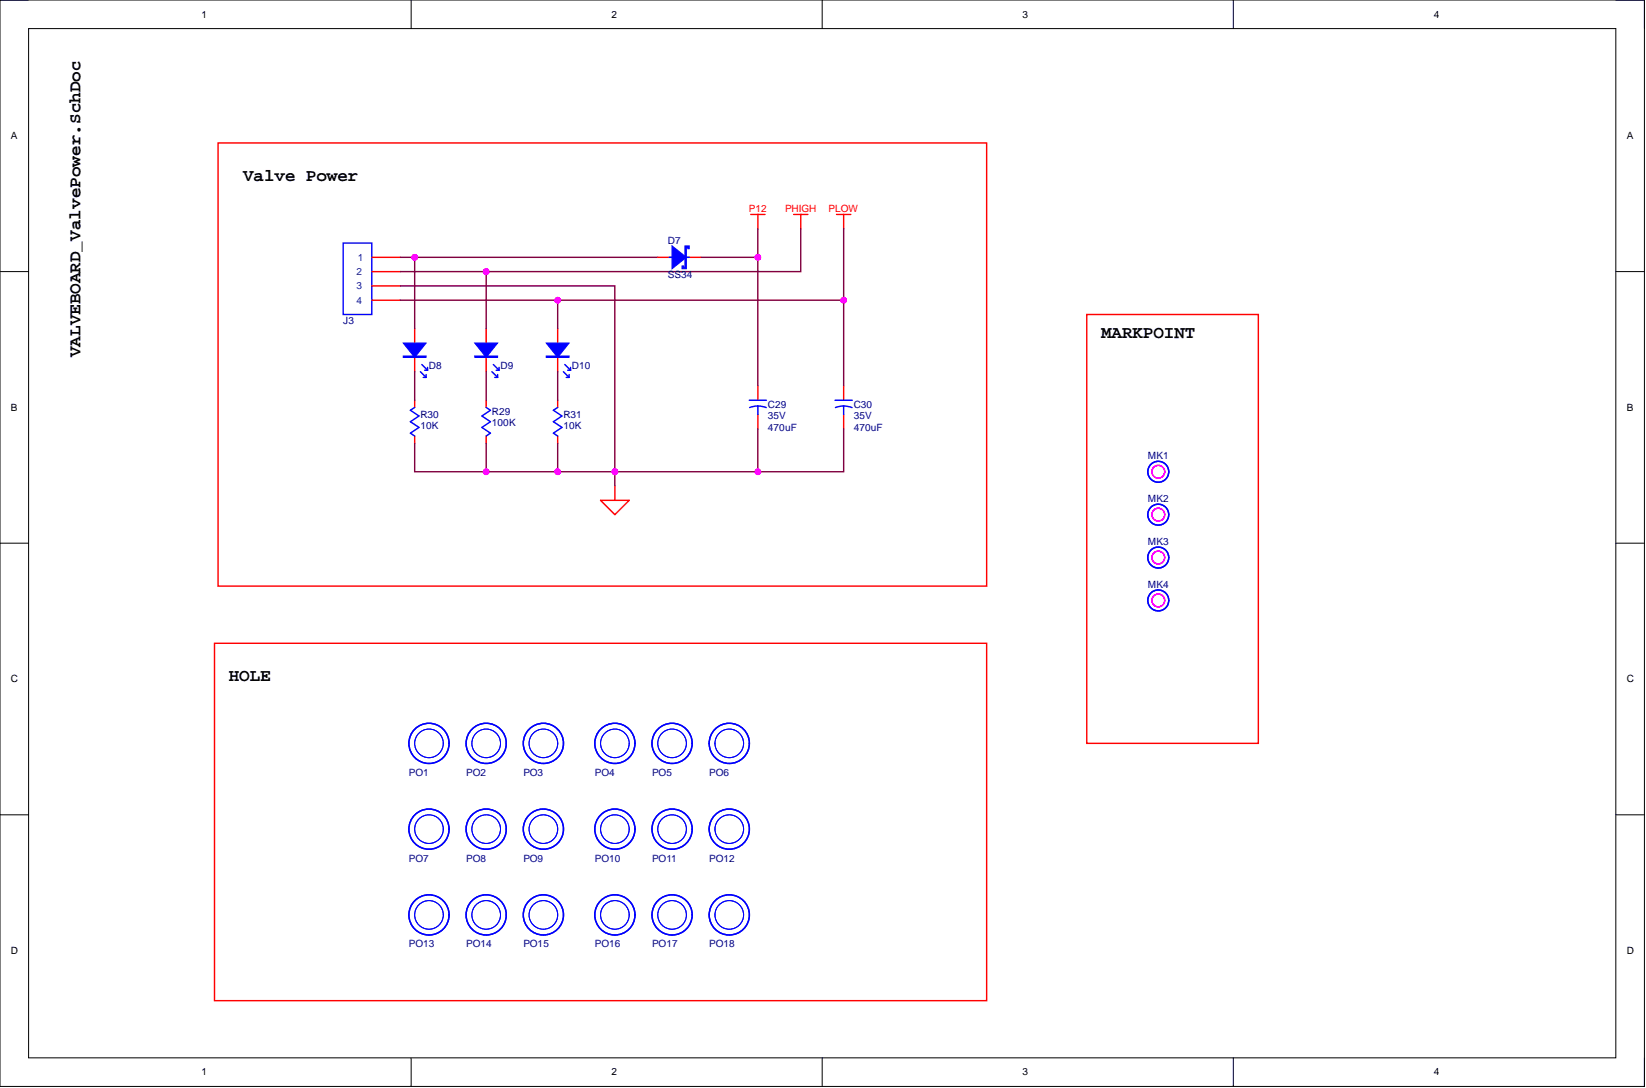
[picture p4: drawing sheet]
<svg xmlns="http://www.w3.org/2000/svg" width="292mm" height="193mm" viewBox="0 0 292 193" stroke-linecap="round" stroke-linejoin="round" font-family="sans-serif">
<g fill="none" stroke="#000" stroke-width=".18">
<path d="M0 0h291.8v192.7h-291.8zM0 0h5.1M5.1 5.1h281.6v182.5h-281.6zM73 0v5.1M145.9 0v5.1M218.9 0v5.1M286.7 0h5.1v5.1M0 48.2h5.1M286.7 48.2h5.1M0 96.3h5.1M286.7 96.3h5.1M0 144.5h5.1"/>
<path d="M286.7 144.5h5.1M73 187.6v5.1M145.9 187.6v5.1M218.9 187.6v5.1M291.8 187.6v5.1"/>
</g>
<g fill="none" stroke="#f00" stroke-width=".25">
<path d="M38.7 25.4h136.4v78.6h-136.4zM133.2 38h2.6M134.5 38v2.6M140.8 38h2.6M142.1 38v2.6M148.4 38h2.6M149.7 38v2.6M66 45.6h5.1M66 48.2h5.1M66 53.2h5.1M66 50.7h5.1M73.6 58.3v2.6"/>
<path d="M73.6 63.4v2.5M106.6 88.7h5.1l-2.6 2.6zM109.1 86.2v2.5"/>
</g>
<path d="M60.9 43.1h5.1v12.7h-5.1z" fill="none" stroke="#00f" stroke-width=".25"/>
<path d="M71.6 60.9h4l-2 2.5z" fill="#00f"/>
<path d="M71.6 60.9h4l-2 2.5zM71.6 63.1h4v.3h-4z" fill="none" stroke="#00f" stroke-width=".18"/>
<path d="M71.6 63.3h4M73.6 72.3l-.8 .5 1.6 1-1.6 1 1.6 1-1.6 1 .8 .5M74.6 65.9l1 1M74.9 64.7l1 1M75.1 66.9h.5M75.4 65.7h.5M75.6 66.4v.5M75.9 65.2v.5" fill="none" stroke="#00f" stroke-width=".25"/>
<path d="M86.3 58.3v2.6M73.6 71v1.3M73.6 77.3v1.3M86.3 63.4v2.5" fill="none" stroke="#f00" stroke-width=".25"/>
<path d="M84.2 60.9h4.1l-2 2.5z" fill="#00f"/>
<path d="M84.2 60.9h4.1l-2 2.5zM84.2 63.1h4.1v.3h-4.1z" fill="none" stroke="#00f" stroke-width=".18"/>
<path d="M84.2 63.3h4.1M87.3 65.9l1 1M87.5 64.7l1.1 1M87.8 66.9h.5M88.1 65.7h.5M88.3 66.4v.5M88.6 65.2v.5" fill="none" stroke="#00f" stroke-width=".25"/>
<path d="M99 58.3v2.6M99 63.4v2.5" fill="none" stroke="#f00" stroke-width=".25"/>
<path d="M96.9 60.9h4.1l-2 2.5z" fill="#00f"/>
<g fill="none" stroke="#00f" stroke-width=".18">
<path d="M96.9 60.9h4.1l-2 2.5zM96.9 63.1h4.1v.3h-4.1z"/>
<circle cx="76.1" cy="131.8" r="2.54"/>
<circle cx="86.3" cy="131.8" r="2.54"/>
<circle cx="96.4" cy="131.8" r="2.54"/>
<circle cx="109.1" cy="131.8" r="2.54"/>
<circle cx="119.3" cy="131.8" r="2.54"/>
<circle cx="129.4" cy="131.8" r="2.54"/>
<circle cx="76.1" cy="147.1" r="2.54"/>
<circle cx="86.3" cy="147.1" r="2.54"/>
<circle cx="96.4" cy="147.1" r="2.54"/>
<circle cx="109.1" cy="147.1" r="2.54"/>
<circle cx="119.3" cy="147.1" r="2.54"/>
<circle cx="129.4" cy="147.1" r="2.54"/>
<circle cx="76.1" cy="162.3" r="2.54"/>
<circle cx="86.3" cy="162.3" r="2.54"/>
<circle cx="96.4" cy="162.3" r="2.54"/>
<circle cx="109.1" cy="162.3" r="2.54"/>
<circle cx="119.3" cy="162.3" r="2.54"/>
<circle cx="129.4" cy="162.3" r="2.54"/>
</g>
<g fill="none" stroke="#00f" stroke-width=".25">
<path d="M86.3 72.3l.7 .5-1.5 1 1.5 1-1.5 1 1.5 1-.7 .5M96.9 63.3h4.1M99 72.3l-.8 .5 1.5 1-1.5 1 1.5 1-1.5 1 .8 .5M100 65.9l1 1M100.2 64.7l1 1M100.5 66.9h.5M100.7 65.7h.5M101 66.4v.5M101.2 65.2v.5M133 71h3M134.5 72l1.5 .3M134.5 72l-1.5 .3"/>
<path d="M134.5 72v1.5M148.2 71h3M149.7 72l1.5 .3M149.7 72l-1.4 .3M149.7 72v1.5"/>
<circle cx="205.5" cy="83.7" r="1.86"/>
<circle cx="205.5" cy="98.9" r="1.86"/>
<circle cx="205.5" cy="91.3" r="1.86"/>
<circle cx="205.5" cy="106.5" r="1.86"/>
<circle cx="76.1" cy="131.8" r="3.6"/>
<circle cx="86.3" cy="131.8" r="3.6"/>
<circle cx="96.4" cy="131.8" r="3.6"/>
<circle cx="109.1" cy="131.8" r="3.6"/>
<circle cx="119.3" cy="131.8" r="3.6"/>
<circle cx="129.4" cy="131.8" r="3.6"/>
<circle cx="76.1" cy="147.1" r="3.6"/>
<circle cx="86.3" cy="147.1" r="3.6"/>
<circle cx="96.4" cy="147.1" r="3.6"/>
<circle cx="109.1" cy="147.1" r="3.6"/>
<circle cx="119.3" cy="147.1" r="3.6"/>
<circle cx="129.4" cy="147.1" r="3.6"/>
<circle cx="76.1" cy="162.3" r="3.6"/>
<circle cx="86.3" cy="162.3" r="3.6"/>
<circle cx="96.4" cy="162.3" r="3.6"/>
<circle cx="109.1" cy="162.3" r="3.6"/>
<circle cx="119.3" cy="162.3" r="3.6"/>
<circle cx="129.4" cy="162.3" r="3.6"/>
</g>
<path d="M192.9 55.8h30.4v76h-30.4zM86.3 71v1.3M86.3 77.3v1.3M99 71v1.3M99 77.3v1.3M134.5 68.5v2.5M134.5 73.5v2.6M149.7 68.5v2.5M149.7 73.5v2.6M38.1 114.1h137v63.4h-137z" fill="none" stroke="#f00" stroke-width=".25"/>
<g fill="none" stroke="#f0f" stroke-width=".25">
<circle cx="205.5" cy="83.7" r="1.14"/>
<circle cx="205.5" cy="91.3" r="1.14"/>
<circle cx="205.5" cy="98.9" r="1.14"/>
<circle cx="205.5" cy="106.5" r="1.14"/>
</g>
<path d="M73.6 65.9v5.1M86.3 65.9v5.1M86.3 78.6v5.1M99 65.9v5.1" fill="none" stroke="#7f003f" stroke-width=".25"/>
<circle cx="86.3" cy="83.7" r=".51" fill="#f0f"/>
<circle cx="86.3" cy="83.7" r=".51" fill="none" stroke="#f0f" stroke-width=".18"/>
<path d="M99 78.6v5.1" fill="none" stroke="#7f003f" stroke-width=".25"/>
<circle cx="99" cy="83.7" r=".51" fill="#f0f"/>
<circle cx="99" cy="83.7" r=".51" fill="none" stroke="#f0f" stroke-width=".18"/>
<path d="M73.6 45.6v12.7" fill="none" stroke="#7f003f" stroke-width=".25"/>
<circle cx="73.6" cy="45.6" r=".51" fill="#f0f"/>
<circle cx="73.6" cy="45.6" r=".51" fill="none" stroke="#f0f" stroke-width=".18"/>
<path d="M86.3 48.2v10.1" fill="none" stroke="#7f003f" stroke-width=".25"/>
<circle cx="86.3" cy="48.2" r=".51" fill="#f0f"/>
<circle cx="86.3" cy="48.2" r=".51" fill="none" stroke="#f0f" stroke-width=".18"/>
<path d="M99 53.2v5.1" fill="none" stroke="#7f003f" stroke-width=".25"/>
<circle cx="99" cy="53.2" r=".51" fill="#f0f"/>
<circle cx="99" cy="53.2" r=".51" fill="none" stroke="#f0f" stroke-width=".18"/>
<path d="M124.3 45.6h10.2" fill="none" stroke="#7f003f" stroke-width=".25"/>
<circle cx="134.5" cy="45.6" r=".51" fill="#f0f"/>
<circle cx="134.5" cy="45.6" r=".51" fill="none" stroke="#f0f" stroke-width=".18"/>
<path d="M134.5 76.1v7.6" fill="none" stroke="#7f003f" stroke-width=".25"/>
<circle cx="134.5" cy="83.7" r=".51" fill="#f0f"/>
<circle cx="134.5" cy="83.7" r=".51" fill="none" stroke="#f0f" stroke-width=".18"/>
<path d="M71.1 53.2h78.6" fill="none" stroke="#7f003f" stroke-width=".25"/>
<circle cx="99" cy="53.2" r=".51" fill="#f0f"/>
<circle cx="99" cy="53.2" r=".51" fill="none" stroke="#f0f" stroke-width=".18"/>
<circle cx="149.7" cy="53.2" r=".51" fill="#f0f"/>
<circle cx="149.7" cy="53.2" r=".51" fill="none" stroke="#f0f" stroke-width=".18"/>
<path d="M71.1 50.7h38v35.5" fill="none" stroke="#7f003f" stroke-width=".25"/>
<circle cx="109.1" cy="83.7" r=".51" fill="#f0f"/>
<circle cx="109.1" cy="83.7" r=".51" fill="none" stroke="#f0f" stroke-width=".18"/>
<path d="M142.1 40.6v7.6h-71" fill="none" stroke="#7f003f" stroke-width=".25"/>
<circle cx="86.3" cy="48.2" r=".51" fill="#f0f"/>
<circle cx="86.3" cy="48.2" r=".51" fill="none" stroke="#f0f" stroke-width=".18"/>
<path d="M71.1 45.6h45.6" fill="none" stroke="#7f003f" stroke-width=".25"/>
<circle cx="73.6" cy="45.6" r=".51" fill="#f0f"/>
<circle cx="73.6" cy="45.6" r=".51" fill="none" stroke="#f0f" stroke-width=".18"/>
<path d="M73.6 78.6v5.1h35.5" fill="none" stroke="#7f003f" stroke-width=".25"/>
<circle cx="86.3" cy="83.7" r=".51" fill="#f0f"/>
<circle cx="86.3" cy="83.7" r=".51" fill="none" stroke="#f0f" stroke-width=".18"/>
<circle cx="99" cy="83.7" r=".51" fill="#f0f"/>
<circle cx="99" cy="83.7" r=".51" fill="none" stroke="#f0f" stroke-width=".18"/>
<circle cx="109.1" cy="83.7" r=".51" fill="#f0f"/>
<circle cx="109.1" cy="83.7" r=".51" fill="none" stroke="#f0f" stroke-width=".18"/>
<path d="M149.7 76.1v7.6h-40.6" fill="none" stroke="#7f003f" stroke-width=".25"/>
<circle cx="109.1" cy="83.7" r=".51" fill="#f0f"/>
<circle cx="109.1" cy="83.7" r=".51" fill="none" stroke="#f0f" stroke-width=".18"/>
<circle cx="134.5" cy="83.7" r=".51" fill="#f0f"/>
<circle cx="134.5" cy="83.7" r=".51" fill="none" stroke="#f0f" stroke-width=".18"/>
<path d="M134.5 40.6v27.9" fill="none" stroke="#7f003f" stroke-width=".25"/>
<circle cx="134.5" cy="45.6" r=".51" fill="#f0f"/>
<circle cx="134.5" cy="45.6" r=".51" fill="none" stroke="#f0f" stroke-width=".18"/>
<path d="M149.7 40.6v27.9" fill="none" stroke="#7f003f" stroke-width=".25"/>
<circle cx="149.7" cy="53.2" r=".51" fill="#f0f"/>
<circle cx="149.7" cy="53.2" r=".51" fill="none" stroke="#f0f" stroke-width=".18"/>
<path d="M116.7 45.6h2.6M121.8 45.6h2.5" fill="none" stroke="#f00" stroke-width=".25"/>
<path d="M118.8 45.6h3.5" fill="none" stroke="#00f" stroke-width=".25"/>
<path d="M119.3 43.6l2.5 2-2.5 2.1z" fill="#00f"/>
<path d="M119.3 43.6l2.5 2-2.5 2.1z" fill="none" stroke="#00f" stroke-width=".18"/>
<path d="M121.5 43.6h.8v.5h-.2v-.2h-.3v3.8h-.8v-.5h.3v.2h.2z" fill-rule="evenodd" fill="#00f"/>
<path d="M121.5 43.6h.8v.5h-.2v-.2h-.3v3.8h-.8v-.5h.3v.2h.2z" fill="none" stroke="#00f" stroke-width=".18"/>
<g font-size="3.1">
<text x="43.1" y="32">Valve Power</text>
<text x="195.4" y="59.9">MARKPOINT</text>
<text x="14.3" y="63.4" transform="rotate(-90 14.3 63.4)">VALVEBOARD_ValvePower.SchDoc</text>
<text x="40.6" y="120.8">HOLE</text>
</g>
<g font-size="1.8">
<text x="35.8" y="3.1">1</text>
<text x="108.5" y="3.1">2</text>
<text x="181.4" y="3.1">3</text>
<text x="254.4" y="3.1">4</text>
<text x="1.9" y="24.7">A</text>
<text x="288.7" y="24.7">A</text>
<text x="1.9" y="72.9">B</text>
<text x="288.7" y="72.9">B</text>
<text x="1.9" y="121">C</text>
<text x="288.7" y="121">C</text>
<text x="1.9" y="169.2">D</text>
<text x="288.7" y="169.2">D</text>
<text x="35.8" y="190.7">1</text>
<text x="108.5" y="190.7">2</text>
<text x="181.4" y="190.7">3</text>
<text x="254.4" y="190.7">4</text>
</g>
<g font-size="1.8" fill="#f00">
<text x="132.9" y="37.6">P12</text>
<text x="139.3" y="37.6">PHIGH</text>
<text x="147" y="37.6">PLOW</text>
</g>
<g font-size="1.8" fill="#003f7f">
<text x="63.5" y="46.2">1</text>
<text x="63.3" y="48.8">2</text>
<text x="63.3" y="53.8">4</text>
<text x="63.3" y="51.3">3</text>
</g>
<g font-size="1.8" fill="#00007f">
<text x="118.5" y="43.2">D7</text>
<text x="87.3" y="73.6">R29</text>
</g>
<g font-size="1.8" fill="#000080">
<text x="118.5" y="49.3">SS34</text>
<text x="60.9" y="57.4">J3</text>
<text x="76.1" y="65.5">D8</text>
<text x="88.8" y="65.5">D9</text>
<text x="101.5" y="65.5">D10</text>
<text x="74.6" y="76.1">10K</text>
<text x="74.6" y="74.1">R30</text>
<text x="87.3" y="75.6">100K</text>
<text x="100" y="76.1">10K</text>
<text x="100" y="74.1">R31</text>
<text x="136.3" y="74.4">35V</text>
<text x="136.3" y="76.4">470uF</text>
<text x="136.3" y="72.3">C29</text>
<text x="151.5" y="74.4">35V</text>
<text x="151.5" y="76.4">470uF</text>
<text x="151.5" y="72.3">C30</text>
<text x="203.7" y="81.4">MK1</text>
<text x="203.7" y="89">MK2</text>
<text x="203.7" y="96.6">MK3</text>
<text x="203.7" y="104.2">MK4</text>
<text x="72.6" y="137.6">PO1</text>
<text x="82.7" y="137.6">PO2</text>
<text x="92.9" y="137.6">PO3</text>
<text x="105.6" y="137.6">PO4</text>
<text x="115.7" y="137.6">PO5</text>
<text x="125.9" y="137.6">PO6</text>
<text x="72.6" y="152.8">PO7</text>
<text x="82.7" y="152.8">PO8</text>
<text x="92.9" y="152.8">PO9</text>
<text x="105.6" y="152.8">PO10</text>
<text x="115.7" y="152.8">PO11</text>
<text x="125.9" y="152.8">PO12</text>
<text x="72.6" y="168">PO13</text>
<text x="82.7" y="168">PO14</text>
<text x="92.9" y="168">PO15</text>
<text x="105.6" y="168">PO16</text>
<text x="115.7" y="168">PO17</text>
<text x="125.9" y="168">PO18</text>
</g>
</svg>
